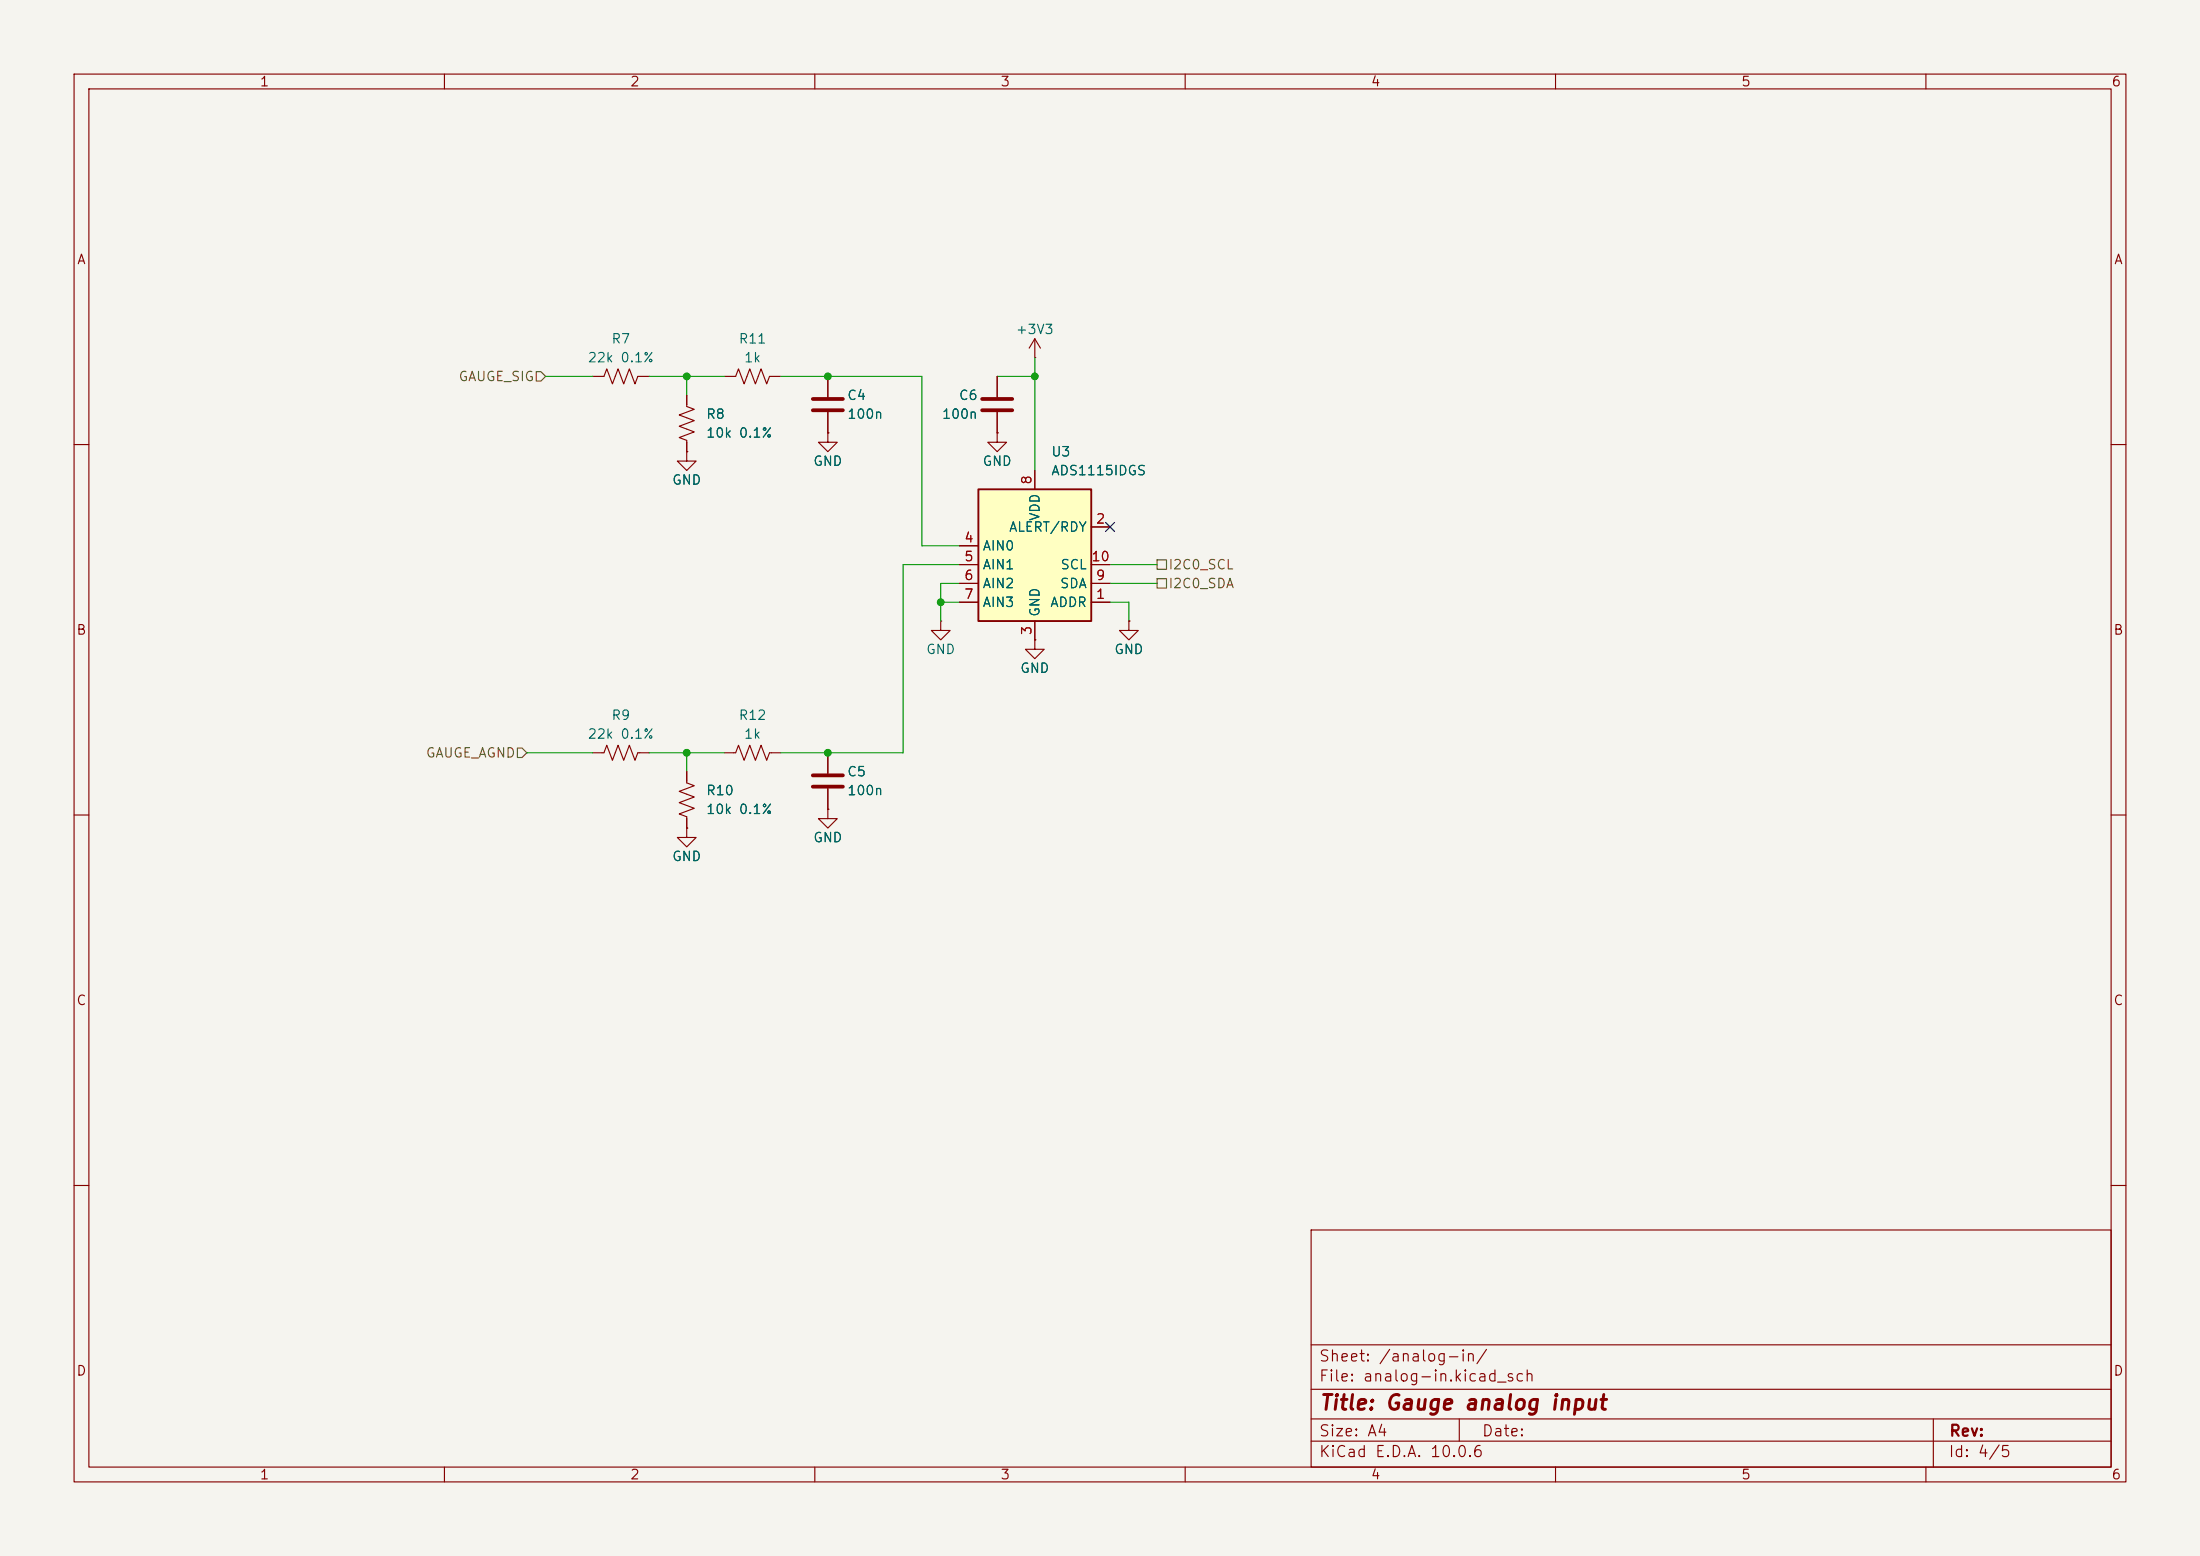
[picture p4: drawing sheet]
(kicad_sch
 (version 20260306)
 (generator "eeschema")
 (generator_version "10.0")
 (paper "A4")
 (title_block
  (title "Gauge analog input"))
 (lib_symbols
  (symbol "Analog_ADC:ADS1115IDGS" (exclude_from_sim no) (in_bom yes) (on_board yes)
   (in_pos_files yes)
   (duplicate_pin_numbers_are_jumpers no)
   (property "Reference" "U" (at 2.54 13.97 0) (show_name no) (do_not_autoplace no) (effects (font (size 1.27 1.27))))
   (property "Value" "ADS1115IDGS" (at 7.62 11.43 0) (show_name no) (do_not_autoplace no) (effects (font (size 1.27 1.27))))
   (property "Footprint" "Package_SO:TSSOP-10_3x3mm_P0.5mm" (at 0 -12.7 0) (show_name no) (do_not_autoplace no) (hide yes) (effects (font (size 1.27 1.27))))
   (property "Datasheet" "http://www.ti.com/lit/ds/symlink/ads1113.pdf" (at -1.27 -22.86 0) (show_name no) (do_not_autoplace no) (hide yes) (effects (font (size 1.27 1.27))))
   (property "Description" "Ultra-Small, Low-Power, I2C-Compatible, 860-SPS, 16-Bit ADCs With Internal Reference, Oscillator, and Programmable Comparator, VSSOP-10" (at 0 0 0) (show_name no) (do_not_autoplace no) (hide yes) (effects (font (size 1.27 1.27))))
   (symbol "ADS1115IDGS_0_1"
    (rectangle (start -7.62 10.16) (end 7.62 -7.62) (stroke (width 0.254) (type default)) (fill (type background))))
   (symbol "ADS1115IDGS_1_1"
    (pin input line (at 10.16 -5.08 180) (length 2.54) (name "ADDR" (effects (font (size 1.27 1.27)))) (number "1" (effects (font (size 1.27 1.27)))))
    (pin output line (at 10.16 5.08 180) (length 2.54) (name "ALERT/RDY" (effects (font (size 1.27 1.27)))) (number "2" (effects (font (size 1.27 1.27)))))
    (pin power_in line (at 0 -10.16 90) (length 2.54) (name "GND" (effects (font (size 1.27 1.27)))) (number "3" (effects (font (size 1.27 1.27)))))
    (pin input line (at -10.16 2.54 0) (length 2.54) (name "AIN0" (effects (font (size 1.27 1.27)))) (number "4" (effects (font (size 1.27 1.27)))))
    (pin input line (at -10.16 0 0) (length 2.54) (name "AIN1" (effects (font (size 1.27 1.27)))) (number "5" (effects (font (size 1.27 1.27)))))
    (pin input line (at -10.16 -2.54 0) (length 2.54) (name "AIN2" (effects (font (size 1.27 1.27)))) (number "6" (effects (font (size 1.27 1.27)))))
    (pin input line (at -10.16 -5.08 0) (length 2.54) (name "AIN3" (effects (font (size 1.27 1.27)))) (number "7" (effects (font (size 1.27 1.27)))))
    (pin power_in line (at 0 12.7 270) (length 2.54) (name "VDD" (effects (font (size 1.27 1.27)))) (number "8" (effects (font (size 1.27 1.27)))))
    (pin bidirectional line (at 10.16 -2.54 180) (length 2.54) (name "SDA" (effects (font (size 1.27 1.27)))) (number "9" (effects (font (size 1.27 1.27)))))
    (pin input line (at 10.16 0 180) (length 2.54) (name "SCL" (effects (font (size 1.27 1.27)))) (number "10" (effects (font (size 1.27 1.27))))))
   (embedded_fonts no))
  (symbol "Device:R_US"
   (pin_numbers (hide yes))
   (pin_names
    (offset 0)) (exclude_from_sim no) (in_bom yes) (on_board yes)
   (in_pos_files yes)
   (duplicate_pin_numbers_are_jumpers no)
   (property "Reference" "R" (at 2.54 0 90) (show_name no) (do_not_autoplace no) (effects (font (size 1.27 1.27))))
   (property "Value" "R_US" (at -2.54 0 90) (show_name no) (do_not_autoplace no) (effects (font (size 1.27 1.27))))
   (property "Footprint" "" (at 1.016 -0.254 90) (show_name no) (do_not_autoplace no) (hide yes) (effects (font (size 1.27 1.27))))
   (property "Datasheet" "" (at 0 0 0) (show_name no) (do_not_autoplace no) (hide yes) (effects (font (size 1.27 1.27))))
   (property "Description" "Resistor, US symbol" (at 0 0 0) (show_name no) (do_not_autoplace no) (hide yes) (effects (font (size 1.27 1.27))))
   (symbol "R_US_0_1"
    (polyline (pts (xy 0 2.286) (xy 0 2.54)) (stroke (width 0) (type default)) (fill (type none)))
    (polyline (pts (xy 0 2.286) (xy 1.016 1.905) (xy 0 1.524) (xy -1.016 1.143) (xy 0 0.762)) (stroke (width 0) (type default)) (fill (type none)))
    (polyline (pts (xy 0 0.762) (xy 1.016 0.381) (xy 0 0) (xy -1.016 -0.381) (xy 0 -0.762)) (stroke (width 0) (type default)) (fill (type none)))
    (polyline (pts (xy 0 -0.762) (xy 1.016 -1.143) (xy 0 -1.524) (xy -1.016 -1.905) (xy 0 -2.286)) (stroke (width 0) (type default)) (fill (type none)))
    (polyline (pts (xy 0 -2.286) (xy 0 -2.54)) (stroke (width 0) (type default)) (fill (type none))))
   (symbol "R_US_1_1"
    (pin passive line (at 0 3.81 270) (length 1.27) (name "" (effects (font (size 1.27 1.27)))) (number "1" (effects (font (size 1.27 1.27)))))
    (pin passive line (at 0 -3.81 90) (length 1.27) (name "" (effects (font (size 1.27 1.27)))) (number "2" (effects (font (size 1.27 1.27))))))
   (embedded_fonts no))
  (symbol "Hack_Passives:0402B104K500HI"
   (pin_numbers (hide yes))
   (pin_names
    (offset 0.254)) (exclude_from_sim no) (in_bom yes) (on_board yes)
   (in_pos_files yes)
   (duplicate_pin_numbers_are_jumpers no)
   (property "Reference" "C" (at 0.635 2.54 0) (show_name no) (do_not_autoplace no) (effects (font (size 1.27 1.27)) (justify left)))
   (property "Value" "100n 50V" (at 0.635 -2.54 0) (show_name no) (do_not_autoplace no) (effects (font (size 1.27 1.27)) (justify left)))
   (property "Footprint" "Capacitor_SMD:C_0402_1005Metric" (at 0.9652 -3.81 0) (show_name no) (do_not_autoplace no) (hide yes) (effects (font (size 1.27 1.27))))
   (property "Datasheet" "" (at 0 0 0) (show_name no) (do_not_autoplace no) (hide yes) (effects (font (size 1.27 1.27))))
   (property "Description" "100 nF ±10% 50V Ceramic Capacitor X7R 0402 (1005 Metric)" (at 0 0 0) (show_name no) (do_not_autoplace no) (hide yes) (effects (font (size 1.27 1.27))))
   (symbol "0402B104K500HI_0_1"
    (polyline (pts (xy -2.032 0.762) (xy 2.032 0.762)) (stroke (width 0.508) (type default)) (fill (type none)))
    (polyline (pts (xy -2.032 -0.762) (xy 2.032 -0.762)) (stroke (width 0.508) (type default)) (fill (type none))))
   (symbol "0402B104K500HI_1_1"
    (pin passive line (at 0 3.81 270) (length 2.794) (name "" (effects (font (size 1.27 1.27)))) (number "1" (effects (font (size 1.27 1.27)))))
    (pin passive line (at 0 -3.81 90) (length 2.794) (name "" (effects (font (size 1.27 1.27)))) (number "2" (effects (font (size 1.27 1.27))))))
   (embedded_fonts no))
  (symbol "Hack_Passives:RC0603JR-071KL"
   (pin_numbers (hide yes))
   (pin_names
    (offset 0)) (exclude_from_sim no) (in_bom yes) (on_board yes)
   (in_pos_files yes)
   (duplicate_pin_numbers_are_jumpers no)
   (property "Reference" "R" (at 2.54 0 90) (show_name no) (do_not_autoplace no) (effects (font (size 1.27 1.27))))
   (property "Value" "1k" (at -2.54 0 90) (show_name no) (do_not_autoplace no) (effects (font (size 1.27 1.27))))
   (property "Footprint" "Resistor_SMD:R_0603_1608Metric" (at 1.016 -0.254 90) (show_name no) (do_not_autoplace no) (hide yes) (effects (font (size 1.27 1.27))))
   (property "Datasheet" "" (at 0 0 0) (show_name no) (do_not_autoplace no) (hide yes) (effects (font (size 1.27 1.27))))
   (property "Description" "1 kOhms ±5% 0.1W, 1/10W Chip Resistor 0603 (1608 Metric) Moisture Resistant Thick Film" (at 0 0 0) (show_name no) (do_not_autoplace no) (hide yes) (effects (font (size 1.27 1.27))))
   (symbol "RC0603JR-071KL_0_1"
    (polyline (pts (xy 0 2.286) (xy 0 2.54)) (stroke (width 0) (type default)) (fill (type none)))
    (polyline (pts (xy 0 2.286) (xy 1.016 1.905) (xy 0 1.524) (xy -1.016 1.143) (xy 0 0.762)) (stroke (width 0) (type default)) (fill (type none)))
    (polyline (pts (xy 0 0.762) (xy 1.016 0.381) (xy 0 0) (xy -1.016 -0.381) (xy 0 -0.762)) (stroke (width 0) (type default)) (fill (type none)))
    (polyline (pts (xy 0 -0.762) (xy 1.016 -1.143) (xy 0 -1.524) (xy -1.016 -1.905) (xy 0 -2.286)) (stroke (width 0) (type default)) (fill (type none)))
    (polyline (pts (xy 0 -2.286) (xy 0 -2.54)) (stroke (width 0) (type default)) (fill (type none))))
   (symbol "RC0603JR-071KL_1_1"
    (pin passive line (at 0 3.81 270) (length 1.27) (name "" (effects (font (size 1.27 1.27)))) (number "1" (effects (font (size 1.27 1.27)))))
    (pin passive line (at 0 -3.81 90) (length 1.27) (name "" (effects (font (size 1.27 1.27)))) (number "2" (effects (font (size 1.27 1.27))))))
   (embedded_fonts no))
  (symbol "power:+3V3"
   (power global)
   (pin_numbers (hide yes))
   (pin_names
    (offset 0) (hide yes)) (exclude_from_sim no) (in_bom yes) (on_board yes)
   (in_pos_files yes)
   (duplicate_pin_numbers_are_jumpers no)
   (property "Reference" "#PWR" (at 0 -3.81 0) (show_name no) (do_not_autoplace no) (hide yes) (effects (font (size 1.27 1.27))))
   (property "Value" "+3V3" (at 0 3.556 0) (show_name no) (do_not_autoplace no) (effects (font (size 1.27 1.27))))
   (property "Footprint" "" (at 0 0 0) (show_name no) (do_not_autoplace no) (hide yes) (effects (font (size 1.27 1.27))))
   (property "Datasheet" "" (at 0 0 0) (show_name no) (do_not_autoplace no) (hide yes) (effects (font (size 1.27 1.27))))
   (property "Description" "Power symbol creates a global label with name \"+3V3\"" (at 0 0 0) (show_name no) (do_not_autoplace no) (hide yes) (effects (font (size 1.27 1.27))))
   (symbol "+3V3_0_1"
    (polyline (pts (xy -0.762 1.27) (xy 0 2.54)) (stroke (width 0) (type default)) (fill (type none)))
    (polyline (pts (xy 0 2.54) (xy 0.762 1.27)) (stroke (width 0) (type default)) (fill (type none)))
    (polyline (pts (xy 0 0) (xy 0 2.54)) (stroke (width 0) (type default)) (fill (type none))))
   (symbol "+3V3_1_1"
    (pin power_in line (at 0 0 90) (length 0) (name "" (effects (font (size 1.27 1.27)))) (number "1" (effects (font (size 1.27 1.27))))))
   (embedded_fonts no))
  (symbol "power:GND"
   (power global)
   (pin_numbers (hide yes))
   (pin_names
    (offset 0) (hide yes)) (exclude_from_sim no) (in_bom yes) (on_board yes)
   (in_pos_files yes)
   (duplicate_pin_numbers_are_jumpers no)
   (property "Reference" "#PWR" (at 0 -6.35 0) (show_name no) (do_not_autoplace no) (hide yes) (effects (font (size 1.27 1.27))))
   (property "Value" "GND" (at 0 -3.81 0) (show_name no) (do_not_autoplace no) (effects (font (size 1.27 1.27))))
   (property "Footprint" "" (at 0 0 0) (show_name no) (do_not_autoplace no) (hide yes) (effects (font (size 1.27 1.27))))
   (property "Datasheet" "" (at 0 0 0) (show_name no) (do_not_autoplace no) (hide yes) (effects (font (size 1.27 1.27))))
   (property "Description" "Power symbol creates a global label with name \"GND\" , ground" (at 0 0 0) (show_name no) (do_not_autoplace no) (hide yes) (effects (font (size 1.27 1.27))))
   (symbol "GND_0_1"
    (polyline (pts (xy 0 0) (xy 0 -1.27) (xy 1.27 -1.27) (xy 0 -2.54) (xy -1.27 -1.27) (xy 0 -1.27)) (stroke (width 0) (type default)) (fill (type none))))
   (symbol "GND_1_1"
    (pin power_in line (at 0 0 270) (length 0) (name "" (effects (font (size 1.27 1.27)))) (number "1" (effects (font (size 1.27 1.27))))))
   (embedded_fonts no)))
 (junction
  (at 111.76 101.6)
  (diameter 0)
  (color 0 0 0 0))
 (junction
  (at 127 81.28)
  (diameter 0)
  (color 0 0 0 0))
 (junction
  (at 111.76 50.8)
  (diameter 0)
  (color 0 0 0 0))
 (junction
  (at 139.7 50.8)
  (diameter 0)
  (color 0 0 0 0))
 (junction
  (at 92.71 50.8)
  (diameter 0)
  (color 0 0 0 0))
 (junction
  (at 92.71 101.6)
  (diameter 0)
  (color 0 0 0 0))
 (no_connect
  (at 149.86 71.12))
 (wire
  (pts (xy 152.4 81.28) (xy 152.4 83.82))
  (stroke (width 0) (type default)))
 (wire
  (pts (xy 105.41 50.8) (xy 111.76 50.8))
  (stroke (width 0) (type default)))
 (wire
  (pts (xy 139.7 50.8) (xy 134.62 50.8))
  (stroke (width 0) (type default)))
 (wire
  (pts (xy 139.7 50.8) (xy 139.7 63.5))
  (stroke (width 0) (type default)))
 (wire
  (pts (xy 121.92 76.2) (xy 129.54 76.2))
  (stroke (width 0) (type default)))
 (wire
  (pts (xy 87.63 101.6) (xy 92.71 101.6))
  (stroke (width 0) (type default)))
 (wire
  (pts (xy 129.54 78.74) (xy 127 78.74))
  (stroke (width 0) (type default)))
 (wire
  (pts (xy 149.86 78.74) (xy 156.21 78.74))
  (stroke (width 0) (type default)))
 (wire
  (pts (xy 129.54 81.28) (xy 127 81.28))
  (stroke (width 0) (type default)))
 (wire
  (pts (xy 71.12 101.6) (xy 80.01 101.6))
  (stroke (width 0) (type default)))
 (wire
  (pts (xy 124.46 73.66) (xy 129.54 73.66))
  (stroke (width 0) (type default)))
 (wire
  (pts (xy 127 78.74) (xy 127 81.28))
  (stroke (width 0) (type default)))
 (wire
  (pts (xy 92.71 101.6) (xy 97.79 101.6))
  (stroke (width 0) (type default)))
 (wire
  (pts (xy 139.7 48.26) (xy 139.7 50.8))
  (stroke (width 0) (type default)))
 (wire
  (pts (xy 124.46 50.8) (xy 124.46 73.66))
  (stroke (width 0) (type default)))
 (wire
  (pts (xy 111.76 50.8) (xy 124.46 50.8))
  (stroke (width 0) (type default)))
 (wire
  (pts (xy 149.86 81.28) (xy 152.4 81.28))
  (stroke (width 0) (type default)))
 (wire
  (pts (xy 127 81.28) (xy 127 83.82))
  (stroke (width 0) (type default)))
 (wire
  (pts (xy 105.41 101.6) (xy 111.76 101.6))
  (stroke (width 0) (type default)))
 (wire
  (pts (xy 111.76 101.6) (xy 121.92 101.6))
  (stroke (width 0) (type default)))
 (wire
  (pts (xy 87.63 50.8) (xy 92.71 50.8))
  (stroke (width 0) (type default)))
 (wire
  (pts (xy 92.71 101.6) (xy 92.71 104.14))
  (stroke (width 0) (type default)))
 (wire
  (pts (xy 92.71 50.8) (xy 97.79 50.8))
  (stroke (width 0) (type default)))
 (wire
  (pts (xy 92.71 50.8) (xy 92.71 53.34))
  (stroke (width 0) (type default)))
 (wire
  (pts (xy 121.92 101.6) (xy 121.92 76.2))
  (stroke (width 0) (type default)))
 (wire
  (pts (xy 73.66 50.8) (xy 80.01 50.8))
  (stroke (width 0) (type default)))
 (wire
  (pts (xy 149.86 76.2) (xy 156.21 76.2))
  (stroke (width 0) (type default)))
 (hierarchical_label "I2C0_SCL"
  (shape passive)
  (at 156.21 76.2 0)
  (effects (font (size 1.27 1.27)) (justify left)))
 (hierarchical_label "I2C0_SDA"
  (shape passive)
  (at 156.21 78.74 0)
  (effects (font (size 1.27 1.27)) (justify left)))
 (hierarchical_label "GAUGE_SIG"
  (shape input)
  (at 73.66 50.8 180)
  (effects (font (size 1.27 1.27)) (justify right)))
 (hierarchical_label "GAUGE_AGND"
  (shape input)
  (at 71.12 101.6 180)
  (effects (font (size 1.27 1.27)) (justify right)))
 (symbol
  (lib_id "power:GND")
  (at 127 83.82 0)
  (unit 1)
  (body_style 1)
  (exclude_from_sim no)
  (in_bom no)
  (on_board no)
  (in_pos_files no)
  (dnp no)
  (property "Reference" "#PWR52" (at 127 87.63 0) (hide yes) (show_name no) (do_not_autoplace no) (effects (font (size 1.27 1.27))))
  (property "Value" "GND" (at 127 87.63 0) (show_name no) (do_not_autoplace no) (effects (font (size 1.27 1.27))))
  (property "Footprint" "" (at 127 83.82 0) (hide yes) (show_name no) (do_not_autoplace no) (effects (font (size 1.27 1.27))))
  (property "Datasheet" "" (at 127 83.82 0) (hide yes) (show_name no) (do_not_autoplace no) (effects (font (size 1.27 1.27))))
  (property "Description" "Power symbol creates a global label with name \"GND\" , ground" (at 127 83.82 0) (hide yes) (show_name no) (do_not_autoplace no) (effects (font (size 1.27 1.27))))
  (pin "1"))
 (symbol
  (lib_id "Device:R_US")
  (at 83.82 50.8 90)
  (unit 1)
  (body_style 1)
  (exclude_from_sim no)
  (in_bom yes)
  (on_board yes)
  (in_pos_files yes)
  (dnp no)
  (property "Reference" "R7" (at 83.82 45.72 90) (show_name no) (do_not_autoplace no) (effects (font (size 1.27 1.27))))
  (property "Value" "22k 0.1%" (at 83.82 48.26 90) (show_name no) (do_not_autoplace no) (effects (font (size 1.27 1.27))))
  (property "Footprint" "Resistor_SMD:R_0603_1608Metric" (at 83.82 50.8 0) (hide yes) (show_name no) (do_not_autoplace no) (effects (font (size 1.27 1.27))))
  (property "Datasheet" "" (at 83.82 50.8 0) (hide yes) (show_name no) (do_not_autoplace no) (effects (font (size 1.27 1.27))))
  (property "Description" "Resistor" (at 83.82 50.8 0) (hide yes) (show_name no) (do_not_autoplace no) (effects (font (size 1.27 1.27))))
  (property "MPN" "Yageo RT0603BRE0722KL" (at 83.82 50.8 0) (hide yes) (show_name no) (do_not_autoplace no) (effects (font (size 1.27 1.27))))
  (property "LCSC" "C705830" (at 83.82 50.8 0) (hide yes) (show_name no) (do_not_autoplace no) (effects (font (size 1.27 1.27))))
  (pin "1")
  (pin "2"))
 (symbol
  (lib_id "Hack_Passives:RC0603JR-071KL")
  (at 101.6 50.8 90)
  (unit 1)
  (body_style 1)
  (exclude_from_sim no)
  (in_bom yes)
  (on_board yes)
  (in_pos_files yes)
  (dnp no)
  (property "Reference" "R11" (at 101.6 45.72 90) (show_name no) (do_not_autoplace no) (effects (font (size 1.27 1.27))))
  (property "Value" "1k" (at 101.6 48.26 90) (show_name no) (do_not_autoplace no) (effects (font (size 1.27 1.27))))
  (property "Footprint" "Resistor_SMD:R_0603_1608Metric" (at 101.6 50.8 0) (hide yes) (show_name no) (do_not_autoplace no) (effects (font (size 1.27 1.27))))
  (property "Datasheet" "" (at 101.6 50.8 0) (hide yes) (show_name no) (do_not_autoplace no) (effects (font (size 1.27 1.27))))
  (property "Description" "1 kOhms ±5% 0.1W, 1/10W Chip Resistor 0603 (1608 Metric) Moisture Resistant Thick Film" (at 101.6 50.8 0) (hide yes) (show_name no) (do_not_autoplace no) (effects (font (size 1.27 1.27))))
  (property "LCSC" "C21190" (at 101.6 50.8 0) (hide yes) (show_name no) (do_not_autoplace no) (effects (font (size 1.27 1.27))))
  (pin "1")
  (pin "2"))
 (symbol
  (lib_id "power:GND")
  (at 92.71 111.76 0)
  (unit 1)
  (body_style 1)
  (exclude_from_sim no)
  (in_bom no)
  (on_board no)
  (in_pos_files no)
  (dnp no)
  (property "Reference" "#PWR50" (at 92.71 115.57 0) (hide yes) (show_name no) (do_not_autoplace no) (effects (font (size 1.27 1.27))))
  (property "Value" "GND" (at 92.71 115.57 0) (show_name no) (do_not_autoplace no) (effects (font (size 1.27 1.27))))
  (property "Footprint" "" (at 92.71 111.76 0) (hide yes) (show_name no) (do_not_autoplace no) (effects (font (size 1.27 1.27))))
  (property "Datasheet" "" (at 92.71 111.76 0) (hide yes) (show_name no) (do_not_autoplace no) (effects (font (size 1.27 1.27))))
  (property "Description" "Power symbol creates a global label with name \"GND\" , ground" (at 92.71 111.76 0) (hide yes) (show_name no) (do_not_autoplace no) (effects (font (size 1.27 1.27))))
  (pin "1"))
 (symbol
  (lib_id "Device:R_US")
  (at 83.82 101.6 90)
  (unit 1)
  (body_style 1)
  (exclude_from_sim no)
  (in_bom yes)
  (on_board yes)
  (in_pos_files yes)
  (dnp no)
  (property "Reference" "R9" (at 83.82 96.52 90) (show_name no) (do_not_autoplace no) (effects (font (size 1.27 1.27))))
  (property "Value" "22k 0.1%" (at 83.82 99.06 90) (show_name no) (do_not_autoplace no) (effects (font (size 1.27 1.27))))
  (property "Footprint" "Resistor_SMD:R_0603_1608Metric" (at 83.82 101.6 0) (hide yes) (show_name no) (do_not_autoplace no) (effects (font (size 1.27 1.27))))
  (property "Datasheet" "" (at 83.82 101.6 0) (hide yes) (show_name no) (do_not_autoplace no) (effects (font (size 1.27 1.27))))
  (property "Description" "Resistor" (at 83.82 101.6 0) (hide yes) (show_name no) (do_not_autoplace no) (effects (font (size 1.27 1.27))))
  (property "MPN" "Yageo RT0603BRE0722KL" (at 83.82 101.6 0) (hide yes) (show_name no) (do_not_autoplace no) (effects (font (size 1.27 1.27))))
  (property "LCSC" "C705830" (at 83.82 101.6 0) (hide yes) (show_name no) (do_not_autoplace no) (effects (font (size 1.27 1.27))))
  (pin "1")
  (pin "2"))
 (symbol
  (lib_id "power:GND")
  (at 134.62 58.42 0)
  (unit 1)
  (body_style 1)
  (exclude_from_sim no)
  (in_bom no)
  (on_board no)
  (in_pos_files no)
  (dnp no)
  (property "Reference" "#PWR54" (at 134.62 62.23 0) (hide yes) (show_name no) (do_not_autoplace no) (effects (font (size 1.27 1.27))))
  (property "Value" "GND" (at 134.62 62.23 0) (show_name no) (do_not_autoplace no) (effects (font (size 1.27 1.27))))
  (property "Footprint" "" (at 134.62 58.42 0) (hide yes) (show_name no) (do_not_autoplace no) (effects (font (size 1.27 1.27))))
  (property "Datasheet" "" (at 134.62 58.42 0) (hide yes) (show_name no) (do_not_autoplace no) (effects (font (size 1.27 1.27))))
  (property "Description" "Power symbol creates a global label with name \"GND\" , ground" (at 134.62 58.42 0) (hide yes) (show_name no) (do_not_autoplace no) (effects (font (size 1.27 1.27))))
  (pin "1"))
 (symbol
  (lib_id "power:GND")
  (at 152.4 83.82 0)
  (unit 1)
  (body_style 1)
  (exclude_from_sim no)
  (in_bom no)
  (on_board no)
  (in_pos_files no)
  (dnp no)
  (property "Reference" "#PWR56" (at 152.4 87.63 0) (hide yes) (show_name no) (do_not_autoplace no) (effects (font (size 1.27 1.27))))
  (property "Value" "GND" (at 152.4 87.63 0) (show_name no) (do_not_autoplace no) (effects (font (size 1.27 1.27))))
  (property "Footprint" "" (at 152.4 83.82 0) (hide yes) (show_name no) (do_not_autoplace no) (effects (font (size 1.27 1.27))))
  (property "Datasheet" "" (at 152.4 83.82 0) (hide yes) (show_name no) (do_not_autoplace no) (effects (font (size 1.27 1.27))))
  (property "Description" "Power symbol creates a global label with name \"GND\" , ground" (at 152.4 83.82 0) (hide yes) (show_name no) (do_not_autoplace no) (effects (font (size 1.27 1.27))))
  (pin "1"))
 (symbol
  (lib_id "Hack_Passives:RC0603JR-071KL")
  (at 101.6 101.6 90)
  (unit 1)
  (body_style 1)
  (exclude_from_sim no)
  (in_bom yes)
  (on_board yes)
  (in_pos_files yes)
  (dnp no)
  (property "Reference" "R12" (at 101.6 96.52 90) (show_name no) (do_not_autoplace no) (effects (font (size 1.27 1.27))))
  (property "Value" "1k" (at 101.6 99.06 90) (show_name no) (do_not_autoplace no) (effects (font (size 1.27 1.27))))
  (property "Footprint" "Resistor_SMD:R_0603_1608Metric" (at 101.6 101.6 0) (hide yes) (show_name no) (do_not_autoplace no) (effects (font (size 1.27 1.27))))
  (property "Datasheet" "" (at 101.6 101.6 0) (hide yes) (show_name no) (do_not_autoplace no) (effects (font (size 1.27 1.27))))
  (property "Description" "1 kOhms ±5% 0.1W, 1/10W Chip Resistor 0603 (1608 Metric) Moisture Resistant Thick Film" (at 101.6 101.6 0) (hide yes) (show_name no) (do_not_autoplace no) (effects (font (size 1.27 1.27))))
  (property "LCSC" "C21190" (at 101.6 101.6 0) (hide yes) (show_name no) (do_not_autoplace no) (effects (font (size 1.27 1.27))))
  (pin "1")
  (pin "2"))
 (symbol
  (lib_id "Hack_Passives:0402B104K500HI")
  (at 111.76 54.61 0)
  (unit 1)
  (body_style 1)
  (exclude_from_sim no)
  (in_bom yes)
  (on_board yes)
  (in_pos_files yes)
  (dnp no)
  (property "Reference" "C4" (at 114.3 53.34 0) (show_name no) (do_not_autoplace no) (effects (font (size 1.27 1.27)) (justify left)))
  (property "Value" "100n" (at 114.3 55.88 0) (show_name no) (do_not_autoplace no) (effects (font (size 1.27 1.27)) (justify left)))
  (property "Footprint" "Capacitor_SMD:C_0402_1005Metric" (at 111.76 54.61 0) (hide yes) (show_name no) (do_not_autoplace no) (effects (font (size 1.27 1.27))))
  (property "Datasheet" "" (at 111.76 54.61 0) (hide yes) (show_name no) (do_not_autoplace no) (effects (font (size 1.27 1.27))))
  (property "Description" "100 nF ±10% 50V Ceramic Capacitor X7R 0402 (1005 Metric)" (at 111.76 54.61 0) (hide yes) (show_name no) (do_not_autoplace no) (effects (font (size 1.27 1.27))))
  (property "LCSC" "C1525" (at 111.76 54.61 0) (hide yes) (show_name no) (do_not_autoplace no) (effects (font (size 1.27 1.27))))
  (pin "1")
  (pin "2"))
 (symbol
  (lib_id "Hack_Passives:0402B104K500HI")
  (at 134.62 54.61 0)
  (unit 1)
  (body_style 1)
  (exclude_from_sim no)
  (in_bom yes)
  (on_board yes)
  (in_pos_files yes)
  (dnp no)
  (property "Reference" "C6" (at 132.08 53.34 0) (show_name no) (do_not_autoplace no) (effects (font (size 1.27 1.27)) (justify right)))
  (property "Value" "100n" (at 132.08 55.88 0) (show_name no) (do_not_autoplace no) (effects (font (size 1.27 1.27)) (justify right)))
  (property "Footprint" "Capacitor_SMD:C_0402_1005Metric" (at 134.62 54.61 0) (hide yes) (show_name no) (do_not_autoplace no) (effects (font (size 1.27 1.27))))
  (property "Datasheet" "" (at 134.62 54.61 0) (hide yes) (show_name no) (do_not_autoplace no) (effects (font (size 1.27 1.27))))
  (property "Description" "100 nF ±10% 50V Ceramic Capacitor X7R 0402 (1005 Metric)" (at 134.62 54.61 0) (hide yes) (show_name no) (do_not_autoplace no) (effects (font (size 1.27 1.27))))
  (property "LCSC" "C1525" (at 134.62 54.61 0) (hide yes) (show_name no) (do_not_autoplace no) (effects (font (size 1.27 1.27))))
  (pin "1")
  (pin "2"))
 (symbol
  (lib_id "Device:R_US")
  (at 92.71 57.15 0)
  (unit 1)
  (body_style 1)
  (exclude_from_sim no)
  (in_bom yes)
  (on_board yes)
  (in_pos_files yes)
  (dnp no)
  (property "Reference" "R8" (at 95.25 55.88 0) (show_name no) (do_not_autoplace no) (effects (font (size 1.27 1.27)) (justify left)))
  (property "Value" "10k 0.1%" (at 95.25 58.42 0) (show_name no) (do_not_autoplace no) (effects (font (size 1.27 1.27)) (justify left)))
  (property "Footprint" "Resistor_SMD:R_0603_1608Metric" (at 92.71 57.15 0) (hide yes) (show_name no) (do_not_autoplace no) (effects (font (size 1.27 1.27))))
  (property "Datasheet" "" (at 92.71 57.15 0) (hide yes) (show_name no) (do_not_autoplace no) (effects (font (size 1.27 1.27))))
  (property "Description" "Resistor" (at 92.71 57.15 0) (hide yes) (show_name no) (do_not_autoplace no) (effects (font (size 1.27 1.27))))
  (property "MPN" "Yageo RT0603BRE0710KL" (at 92.71 57.15 0) (hide yes) (show_name no) (do_not_autoplace no) (effects (font (size 1.27 1.27))))
  (property "LCSC" "C136139" (at 92.71 57.15 0) (hide yes) (show_name no) (do_not_autoplace no) (effects (font (size 1.27 1.27))))
  (pin "1")
  (pin "2"))
 (symbol
  (lib_id "Hack_Passives:0402B104K500HI")
  (at 111.76 105.41 0)
  (unit 1)
  (body_style 1)
  (exclude_from_sim no)
  (in_bom yes)
  (on_board yes)
  (in_pos_files yes)
  (dnp no)
  (property "Reference" "C5" (at 114.3 104.14 0) (show_name no) (do_not_autoplace no) (effects (font (size 1.27 1.27)) (justify left)))
  (property "Value" "100n" (at 114.3 106.68 0) (show_name no) (do_not_autoplace no) (effects (font (size 1.27 1.27)) (justify left)))
  (property "Footprint" "Capacitor_SMD:C_0402_1005Metric" (at 111.76 105.41 0) (hide yes) (show_name no) (do_not_autoplace no) (effects (font (size 1.27 1.27))))
  (property "Datasheet" "" (at 111.76 105.41 0) (hide yes) (show_name no) (do_not_autoplace no) (effects (font (size 1.27 1.27))))
  (property "Description" "100 nF ±10% 50V Ceramic Capacitor X7R 0402 (1005 Metric)" (at 111.76 105.41 0) (hide yes) (show_name no) (do_not_autoplace no) (effects (font (size 1.27 1.27))))
  (property "LCSC" "C1525" (at 111.76 105.41 0) (hide yes) (show_name no) (do_not_autoplace no) (effects (font (size 1.27 1.27))))
  (pin "1")
  (pin "2"))
 (symbol
  (lib_id "power:GND")
  (at 92.71 60.96 0)
  (unit 1)
  (body_style 1)
  (exclude_from_sim no)
  (in_bom no)
  (on_board no)
  (in_pos_files no)
  (dnp no)
  (property "Reference" "#PWR48" (at 92.71 64.77 0) (hide yes) (show_name no) (do_not_autoplace no) (effects (font (size 1.27 1.27))))
  (property "Value" "GND" (at 92.71 64.77 0) (show_name no) (do_not_autoplace no) (effects (font (size 1.27 1.27))))
  (property "Footprint" "" (at 92.71 60.96 0) (hide yes) (show_name no) (do_not_autoplace no) (effects (font (size 1.27 1.27))))
  (property "Datasheet" "" (at 92.71 60.96 0) (hide yes) (show_name no) (do_not_autoplace no) (effects (font (size 1.27 1.27))))
  (property "Description" "Power symbol creates a global label with name \"GND\" , ground" (at 92.71 60.96 0) (hide yes) (show_name no) (do_not_autoplace no) (effects (font (size 1.27 1.27))))
  (pin "1"))
 (symbol
  (lib_id "Analog_ADC:ADS1115IDGS")
  (at 139.7 76.2 0)
  (unit 1)
  (body_style 1)
  (exclude_from_sim no)
  (in_bom yes)
  (on_board yes)
  (in_pos_files yes)
  (dnp no)
  (fields_autoplaced yes)
  (property "Reference" "U3" (at 141.8433 60.96 0) (show_name no) (do_not_autoplace no) (effects (font (size 1.27 1.27)) (justify left)))
  (property "Value" "ADS1115IDGS" (at 141.8433 63.5 0) (show_name no) (do_not_autoplace no) (effects (font (size 1.27 1.27)) (justify left)))
  (property "Footprint" "Package_SO:TSSOP-10_3x3mm_P0.5mm" (at 139.7 76.2 0) (hide yes) (show_name no) (do_not_autoplace no) (effects (font (size 1.27 1.27))))
  (property "Datasheet" "http://www.ti.com/lit/ds/symlink/ads1113.pdf" (at 139.7 76.2 0) (hide yes) (show_name no) (do_not_autoplace no) (effects (font (size 1.27 1.27))))
  (property "Description" "Ultra-Small, Low-Power, I2C-Compatible, 860-SPS, 16-Bit ADCs With Internal Reference, Oscillator, and Programmable Comparator, VSSOP-10" (at 139.7 76.2 0) (hide yes) (show_name no) (do_not_autoplace no) (effects (font (size 1.27 1.27))))
  (property "LCSC" "C37593" (at 139.7 76.2 0) (hide yes) (show_name no) (do_not_autoplace no) (effects (font (size 1.27 1.27))))
  (property "FT Rotation Offset" "-90" (at 139.7 76.2 0) (hide yes) (show_name no) (do_not_autoplace no) (effects (font (size 1.27 1.27))))
  (property "MPN" "TI ADS1115IDGSR" (at 139.7 76.2 0) (hide yes) (show_name no) (do_not_autoplace no) (effects (font (size 1.27 1.27))))
  (pin "1")
  (pin "2")
  (pin "3")
  (pin "4")
  (pin "5")
  (pin "6")
  (pin "7")
  (pin "8")
  (pin "9")
  (pin "10"))
 (symbol
  (lib_id "Device:R_US")
  (at 92.71 107.95 0)
  (unit 1)
  (body_style 1)
  (exclude_from_sim no)
  (in_bom yes)
  (on_board yes)
  (in_pos_files yes)
  (dnp no)
  (property "Reference" "R10" (at 95.25 106.68 0) (show_name no) (do_not_autoplace no) (effects (font (size 1.27 1.27)) (justify left)))
  (property "Value" "10k 0.1%" (at 95.25 109.22 0) (show_name no) (do_not_autoplace no) (effects (font (size 1.27 1.27)) (justify left)))
  (property "Footprint" "Resistor_SMD:R_0603_1608Metric" (at 92.71 107.95 0) (hide yes) (show_name no) (do_not_autoplace no) (effects (font (size 1.27 1.27))))
  (property "Datasheet" "" (at 92.71 107.95 0) (hide yes) (show_name no) (do_not_autoplace no) (effects (font (size 1.27 1.27))))
  (property "Description" "Resistor" (at 92.71 107.95 0) (hide yes) (show_name no) (do_not_autoplace no) (effects (font (size 1.27 1.27))))
  (property "MPN" "Yageo RT0603BRE0710KL" (at 92.71 107.95 0) (hide yes) (show_name no) (do_not_autoplace no) (effects (font (size 1.27 1.27))))
  (property "LCSC" "C136139" (at 92.71 107.95 0) (hide yes) (show_name no) (do_not_autoplace no) (effects (font (size 1.27 1.27))))
  (pin "1")
  (pin "2"))
 (symbol
  (lib_id "power:+3V3")
  (at 139.7 48.26 0)
  (unit 1)
  (body_style 1)
  (exclude_from_sim no)
  (in_bom no)
  (on_board no)
  (in_pos_files no)
  (dnp no)
  (property "Reference" "#PWR53" (at 139.7 52.07 0) (hide yes) (show_name no) (do_not_autoplace no) (effects (font (size 1.27 1.27))))
  (property "Value" "+3V3" (at 139.7 44.45 0) (show_name no) (do_not_autoplace no) (effects (font (size 1.27 1.27))))
  (property "Footprint" "" (at 139.7 48.26 0) (hide yes) (show_name no) (do_not_autoplace no) (effects (font (size 1.27 1.27))))
  (property "Datasheet" "" (at 139.7 48.26 0) (hide yes) (show_name no) (do_not_autoplace no) (effects (font (size 1.27 1.27))))
  (property "Description" "Power symbol creates a global label with name \"+3V3\"" (at 139.7 48.26 0) (hide yes) (show_name no) (do_not_autoplace no) (effects (font (size 1.27 1.27))))
  (pin "1"))
 (symbol
  (lib_id "power:GND")
  (at 139.7 86.36 0)
  (unit 1)
  (body_style 1)
  (exclude_from_sim no)
  (in_bom no)
  (on_board no)
  (in_pos_files no)
  (dnp no)
  (property "Reference" "#PWR55" (at 139.7 90.17 0) (hide yes) (show_name no) (do_not_autoplace no) (effects (font (size 1.27 1.27))))
  (property "Value" "GND" (at 139.7 90.17 0) (show_name no) (do_not_autoplace no) (effects (font (size 1.27 1.27))))
  (property "Footprint" "" (at 139.7 86.36 0) (hide yes) (show_name no) (do_not_autoplace no) (effects (font (size 1.27 1.27))))
  (property "Datasheet" "" (at 139.7 86.36 0) (hide yes) (show_name no) (do_not_autoplace no) (effects (font (size 1.27 1.27))))
  (property "Description" "Power symbol creates a global label with name \"GND\" , ground" (at 139.7 86.36 0) (hide yes) (show_name no) (do_not_autoplace no) (effects (font (size 1.27 1.27))))
  (pin "1"))
 (symbol
  (lib_id "power:GND")
  (at 111.76 58.42 0)
  (unit 1)
  (body_style 1)
  (exclude_from_sim no)
  (in_bom no)
  (on_board no)
  (in_pos_files no)
  (dnp no)
  (property "Reference" "#PWR49" (at 111.76 62.23 0) (hide yes) (show_name no) (do_not_autoplace no) (effects (font (size 1.27 1.27))))
  (property "Value" "GND" (at 111.76 62.23 0) (show_name no) (do_not_autoplace no) (effects (font (size 1.27 1.27))))
  (property "Footprint" "" (at 111.76 58.42 0) (hide yes) (show_name no) (do_not_autoplace no) (effects (font (size 1.27 1.27))))
  (property "Datasheet" "" (at 111.76 58.42 0) (hide yes) (show_name no) (do_not_autoplace no) (effects (font (size 1.27 1.27))))
  (property "Description" "Power symbol creates a global label with name \"GND\" , ground" (at 111.76 58.42 0) (hide yes) (show_name no) (do_not_autoplace no) (effects (font (size 1.27 1.27))))
  (pin "1"))
 (symbol
  (lib_id "power:GND")
  (at 111.76 109.22 0)
  (unit 1)
  (body_style 1)
  (exclude_from_sim no)
  (in_bom no)
  (on_board no)
  (in_pos_files no)
  (dnp no)
  (property "Reference" "#PWR51" (at 111.76 113.03 0) (hide yes) (show_name no) (do_not_autoplace no) (effects (font (size 1.27 1.27))))
  (property "Value" "GND" (at 111.76 113.03 0) (show_name no) (do_not_autoplace no) (effects (font (size 1.27 1.27))))
  (property "Footprint" "" (at 111.76 109.22 0) (hide yes) (show_name no) (do_not_autoplace no) (effects (font (size 1.27 1.27))))
  (property "Datasheet" "" (at 111.76 109.22 0) (hide yes) (show_name no) (do_not_autoplace no) (effects (font (size 1.27 1.27))))
  (property "Description" "Power symbol creates a global label with name \"GND\" , ground" (at 111.76 109.22 0) (hide yes) (show_name no) (do_not_autoplace no) (effects (font (size 1.27 1.27))))
  (pin "1")))
